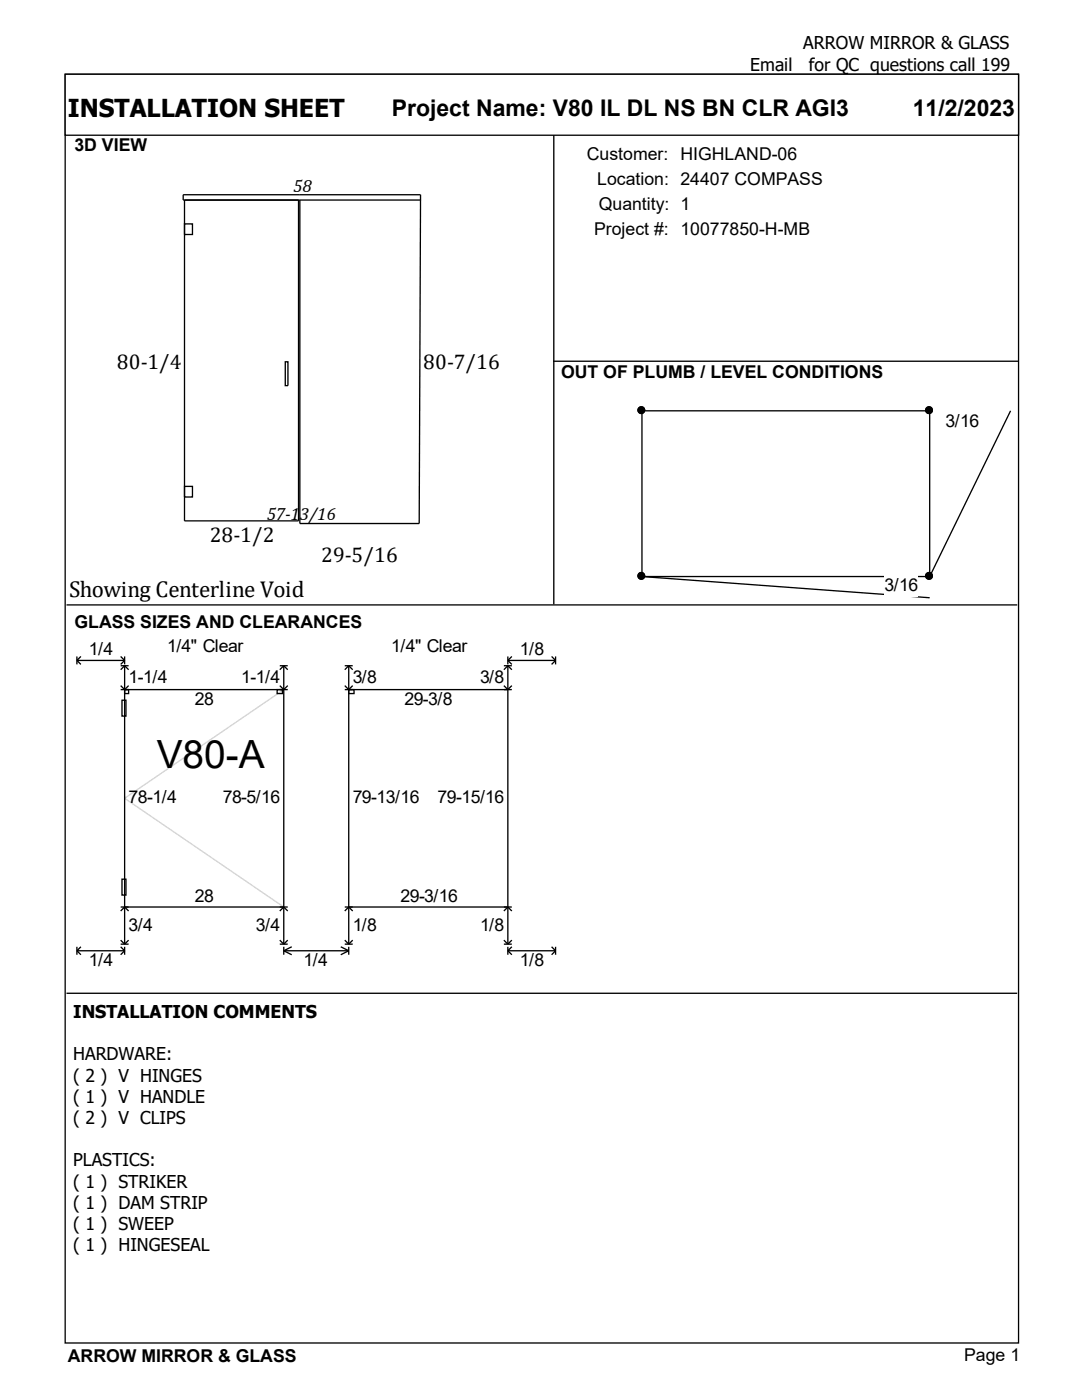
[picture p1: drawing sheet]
<svg xmlns="http://www.w3.org/2000/svg" width="216mm" height="279mm" viewBox="0 0 216 279" stroke-linecap="round" stroke-linejoin="round" font-family="sans-serif">
<g fill="#fff" stroke="#000" stroke-width=".26">
<path d="M13 14.8h190.2v253.2h-190.2z"/>
<path d="M13 14.8h190.2v12.2h-190.2z"/>
</g>
<path d="M13.5 30.7h96.7v89.4h-96.7z" fill="#fff"/>
<path d="M36.6 38.9h47.3v1h-47.3zM59.6 39.9v64.1h-22.8v-64.1M83.9 39.9l-.3 64.6h-23.8v-64.6M110.5 27v93.6M36.8 44.7h1.6v2.1h-1.6zM56.9 72.2h.6v4.8h-.6zM110.4 72.1h92.8M36.8 97.1h1.6v2.1h-1.6z" fill="none" stroke="#000" stroke-width=".26"/>
<path d="M110.9 77h91.9v43.1h-91.9z" fill="#fff"/>
<g fill="#000" stroke="#000" stroke-width=".26">
<circle cx="128" cy="81.9" r=".66"/>
<circle cx="128" cy="114.9" r=".66"/>
<circle cx="185.4" cy="114.9" r=".66"/>
</g>
<path d="M128.1 82v33.1M128.1 115.1h57.4M128.1 115.1l57.4 4.2" fill="none" stroke="#000" stroke-width=".26"/>
<path d="M176.5 114.8h6.6v4.2h-6.6z" fill-rule="evenodd" fill="#fff"/>
<g fill="#000" stroke="#000" stroke-width=".26">
<circle cx="185.4" cy="81.9" r=".66"/>
<circle cx="185.4" cy="114.9" r=".66"/>
</g>
<path d="M185.5 82v33.1l16.1-33.1" fill="none" stroke="#000" stroke-width=".26"/>
<path d="M188.7 82h6.6v4.2h-6.6z" fill-rule="evenodd" fill="#fff"/>
<g fill="#000" stroke="#000" stroke-width=".26">
<circle cx="128" cy="81.9" r=".66"/>
<circle cx="185.4" cy="81.9" r=".66"/>
</g>
<path d="M128.1 82h57.4M13.3 120.7h189.7" fill="none" stroke="#000" stroke-width=".26"/>
<path d="M14.3 126.8h187.4v68.8h-187.4z" fill="#fff"/>
<path d="M56.6 137.6l-31.7 21.7 31.7 21.7" fill="none" stroke="#d3d3d3" stroke-width=".26"/>
<g fill="none" stroke="#000" stroke-width=".26">
<path d="M15.3 131v1.6M15.3 131.8l.8 .8M15.3 131.8h9.6M16.1 131l-.8 .8M24.1 131l.8 .8M24.1 137.6h33.3M24.1 132.9h1.6M24.1 136.8l.8 .8 .8-.8M24.3 139.7h.8v3.2h-.8zM24.9 137.6h.8v.8h-.8zM24.9 131v1.6M24.9 132.9v55.5"/>
<path d="M24.9 131.8l-.8 .8M24.9 132.9l-.8 .8M24.9 132.9l.8 .8M55.3 137.6h1.1v.8h-1.1zM55.8 132.9h1.6M55.8 136.8l.8 .8 .8-.8M56.6 132.9v55.5M56.6 132.9l.8 .8M56.6 132.9l-.8 .8M68.8 132.9h1.6M68.8 137.6h33.3M68.8 136.8l.8 .8 .8-.8"/>
<path d="M69.6 137.6h1v.8h-1zM69.6 132.9v55.5M69.6 132.9l.8 .8M69.6 132.9l-.8 .8M100.5 132.9h1.6M100.5 136.8l.8 .8 .8-.8M101.3 131.8l.8 .8M101.3 132.9l.8 .8M101.3 131.8h9.6M101.3 131v1.6M101.3 132.9v55.5M101.3 132.9l-.8 .8"/>
<path d="M102.1 131l-.8 .8M110.1 131l.8 .8M110.9 131v1.6M110.9 131.8l-.8 .8M24.3 175.5h.8v3.1h-.8zM13.3 198.2h189.7M15.3 189v1.5M15.3 189.7l.8 .8M15.3 189.7h9.6M16.1 189l-.8 .7M24.1 189l.8 .7M24.1 181h33.3"/>
<path d="M24.1 188.4h1.6M24.1 187.6l.8 .8M24.1 181.8l.8-.8 .8 .8M24.9 189v1.5M24.9 189.7l-.8 .8M25.7 187.6l-.8 .8M55.8 188.4h1.6M55.8 187.6l.8 .8M55.8 181.8l.8-.8 .8 .8M56.6 189.7h13M56.6 189v1.5M56.6 189.7l1.6 .8"/>
<path d="M57.4 187.6l-.8 .8M58.2 189l-1.6 .7M68 189l1.6 .7M68.8 181h33.3M68.8 188.4h1.6M68.8 187.6l.8 .8M68.8 181.8l.8-.8 .8 .8M69.6 189v1.5M69.6 189.7l-1.6 .8M70.4 187.6l-.8 .8M100.5 188.4h1.6M100.5 187.6l.8 .8"/>
<path d="M100.5 181.8l.8-.8 .8 .8M101.3 189.7l.8 .8M101.3 189.7h9.6M101.3 189v1.5M102.1 187.6l-.8 .8M102.1 189l-.8 .7M110.1 189l.8 .7M110.9 189v1.5M110.9 189.7l-.8 .8"/>
</g>
<text font-size="7.8" x="31.3" y="153.3">V80-A</text>
<text font-size="4.9" x="13.5" y="23.3">INSTALLATION SHEET</text>
<g font-size="4.6">
<text x="78.2" y="23.1">Project Name: V80 IL DL NS BN CLR AGI3</text>
<text x="182.1" y="23.1">11/2/2023</text>
<text x="13.8" y="119.2">Showing Centerline Void</text>
</g>
<g font-size="4.2">
<text x="23.3" y="73.6">80-1/4</text>
<text x="84.4" y="73.6">80-7/16</text>
<text x="41.8" y="108.2">28-1/2</text>
<text x="64.1" y="112.2">29-5/16</text>
</g>
<g font-size="3.5">
<text x="160.3" y="9.9">ARROW MIRROR &amp; GLASS</text>
<text x="149.7" y="14.1">Email</text>
<text x="161.4" y="14.1">for QC questions call 199</text>
<text x="14.9" y="30.2">3D VIEW</text>
<text x="117.1" y="31.9">Customer: HIGHLAND-06</text>
<text x="58.5" y="38.2">58</text>
<text x="119.2" y="36.9">Location: 24407 COMPASS</text>
<text x="119.5" y="41.9">Quantity: 1</text>
<text x="118.5" y="46.9">Project #: 10077850-H-MB</text>
<text x="112" y="75.3">OUT OF PLUMB / LEVEL CONDITIONS</text>
<text x="188.7" y="85.1">3/16</text>
<text x="53.2" y="103.9">57-13/16</text>
<text x="176.5" y="117.9">3/16</text>
<text x="14.9" y="125.3">GLASS SIZES AND CLEARANCES</text>
<text x="17.7" y="130.7">1/4</text>
<text x="33.3" y="130.2">1/4&quot; Clear</text>
<text x="78.1" y="130.2">1/4&quot; Clear</text>
<text x="103.7" y="130.7">1/8</text>
<text x="25.7" y="136.3">1-1/4</text>
<text x="48.2" y="136.3">1-1/4</text>
<text x="70.4" y="136.3">3/8</text>
<text x="95.8" y="136.3">3/8</text>
<text x="38.9" y="140.8">28</text>
<text x="80.7" y="140.8">29-3/8</text>
<text x="25.7" y="160.3">78-1/4</text>
<text x="44.5" y="160.3">78-5/16</text>
<text x="70.4" y="160.3">79-13/16</text>
<text x="87.3" y="160.3">79-15/16</text>
<text x="38.9" y="179.9">28</text>
<text x="79.9" y="179.9">29-3/16</text>
<text x="25.7" y="185.7">3/4</text>
<text x="51.1" y="185.7">3/4</text>
<text x="70.4" y="185.7">1/8</text>
<text x="95.8" y="185.7">1/8</text>
<text x="17.7" y="192.9">1/4</text>
<text x="60.6" y="192.9">1/4</text>
<text x="103.7" y="192.9">1/8</text>
<text x="14.6" y="203.1">INSTALLATION COMMENTS</text>
<text x="14.6" y="211.6">HARDWARE:</text>
<text x="14.6" y="215.8">( 2 ) V HINGES</text>
<text x="14.6" y="220.1">( 1 ) V HANDLE</text>
<text x="14.6" y="224.3">( 2 ) V CLIPS</text>
<text x="14.6" y="232.8">PLASTICS:</text>
<text x="14.6" y="237">( 1 ) STRIKER</text>
<text x="14.6" y="241.2">( 1 ) DAM STRIP</text>
<text x="14.6" y="245.5">( 1 ) SWEEP</text>
<text x="14.6" y="249.7">( 1 ) HINGESEAL</text>
<text x="13.5" y="271.8">ARROW MIRROR &amp; GLASS</text>
<text x="192.4" y="271.7">Page 1</text>
</g>
</svg>
